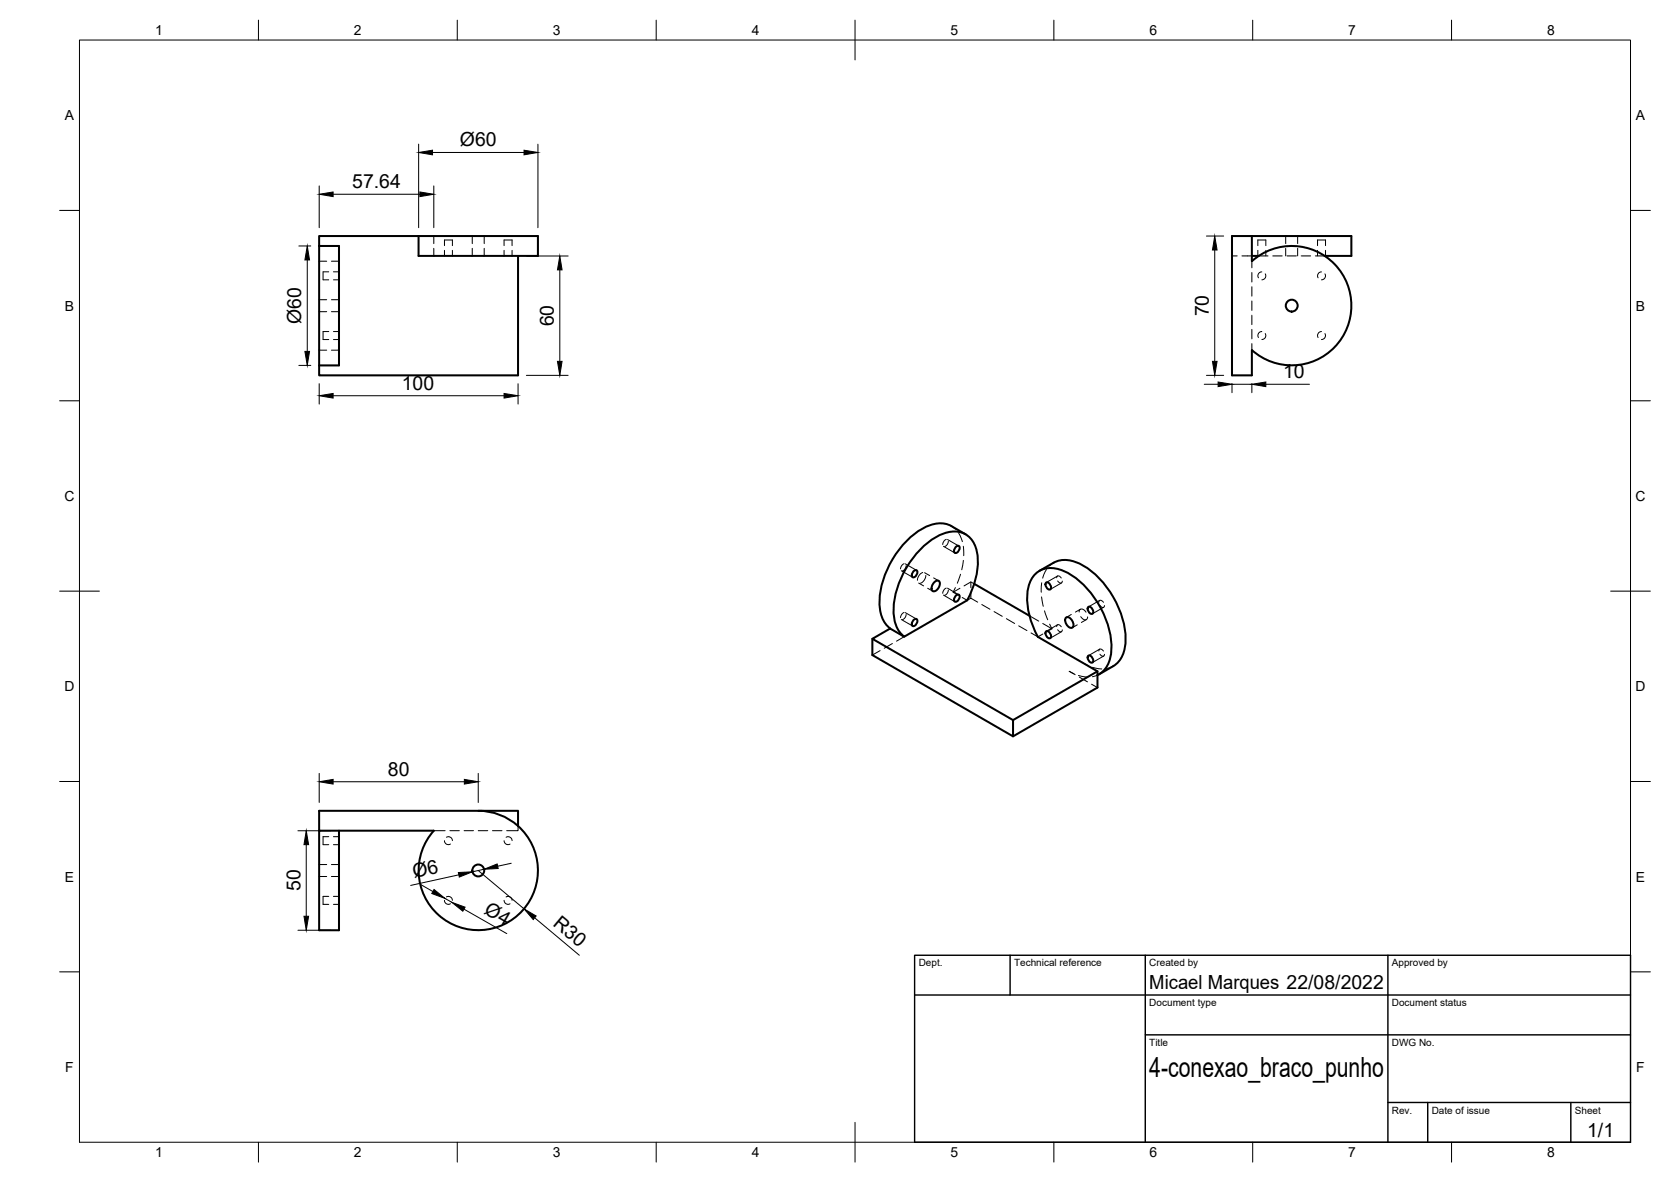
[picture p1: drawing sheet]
<svg xmlns="http://www.w3.org/2000/svg" width="420mm" height="297mm" viewBox="0 0 420 297" stroke-linecap="round" stroke-linejoin="round" font-family="sans-serif">
<!-- layer: Hidden -->
<g fill="none" stroke="#000" stroke-width=".25">
<path d="M109.1 59.3v1.9M118.7 59.3v1.9M121.8 59.3v1.9M323.3 59.3v1.9M326.3 59.3v1.9M80.2 65.6h1.9M80.2 75.3h1.9M80.2 78.3h1.9M82.7 68.3h-1.5v2h1.5M83.3 65.6h1.9M83.3 75.3h1.9M83.3 78.3h1.9"/>
<path d="M83.8 70.3h1.4M83.8 68.3h1.4M109.1 62.4v1.9M111.8 61.7v-1.4h1.9v1.4M111.8 62.9v1.4M113.7 62.9v1.4M118.7 62.4v1.9M121.8 62.4v1.9M126.7 61.7v-1.4h2.1v1.4M126.7 62.9v1.4M128.8 62.9v1.4M309.8 64.3h1.3"/>
<path d="M312.3 64.3h2.5M314.8 65.6v1.7M314.8 68.5v2.4M314.8 72.1v2.3M314.8 75.6v2.4M314.8 79.2v2.4M316.3 61.7v-1.4h2v1.4M316.3 62.9v1.4M316.5 64.3h2.3M317.3 68.3a.98 .98 0 0 0-.9 1.5M318.1 68.8a.99 .99 0 0 1-.8 1.5M318.3 62.9v1.4"/>
<path d="M320 64.3h2.4M323.3 62.4v1.9M323.6 64.3h2.4M326.3 62.4v1.9M327.2 64.3h2.3M330.7 64.3h2.4M331.3 61.7v-1.4h2v1.4M331.3 62.9v1.4M332.3 68.3a.98 .98 0 0 0-.9 1.5M333.1 68.8a1.01 1.01 0 0 1-.8 1.5M333.3 62.9v1.4M80.2 88h1.9"/>
<path d="M82.7 83.3h-1.5v2h1.5M83.3 88h1.9M83.8 85.3h1.4M83.8 83.3h1.4M314.8 82.8v2.4M314.8 86.3v1.7M317.3 83.3a1.01 1.01 0 0 0-.9 1.5M318.1 83.8a.99 .99 0 0 1-.8 1.5M332.3 83.3a1.01 1.01 0 0 0-.9 1.5M333.1 83.8a1.01 1.01 0 0 1-.8 1.5M237.2 137.3l2.9 1.6M237.9 135.5l-.6 .5-.3 .8"/>
<path d="M238.3 135.6l2.8 1.6M238.4 136l-.2 .8-.6 .5M239.2 132.2l1.1 .8M241 133.9l1 2.2M242.2 137.3l.1 2.3M226.6 143.4l2.9 1.7M226.6 155.7l2.9 1.6M227.3 141.7l-.6 .4-.3 .9M227.3 153.9l-.6 .5-.3 .8M227.6 141.7l2.9 1.6M227.6 154l2.9 1.6M227.8 142.2l-.2 .7-.7 .6"/>
<path d="M227.8 154.4l-.2 .8-.7 .5M231 146.5l1.2 .7M232 143.9a2.18 2.18 0 0 0-1.3 1.9M232.5 143.9l1.2 .7M232.8 144.6a2.21 2.21 0 0 1-1.4 2M233.3 147.8l1.2 .8M234.8 145.2l1.2 .8M237.2 149.5l2.9 1.7M237.9 147.8l-.6 .5-.3 .8M238.3 147.8l2.8 1.7M238.4 148.3l-.2 .7-.6 .6M240.2 147.7l-.6 1.1"/>
<path d="M241.4 147.8l-1.8 1 1.3 .7M241.5 144.3l-.8 2.3M241.9 150.1l1.3 .8 .9-.6 1.7 1M242.2 140.8l-.4 2.4M244.1 146.2v1.5M244.1 148.9v1.4M244.9 146.7l-.8-.5-1.7 1M246.9 151.9l2 1.2M250 153.7l2 1.2M253 155.5l2.1 1.2M256.1 157.3l2.1 1.2M258.9 154.8l2.3 1.3"/>
<path d="M259.2 159.1l1.8 .9 1.2-.7M261.9 150l.4 2.4M261.9 146.5l-.1 2.3M262.2 156.7l2.3 1.3M262.6 153.5l.8 2.3M263.1 143.1l-.9 2.2M263.9 156.9l.6 1.1M264.5 158l-1.3 .7M264.9 141.4l-1 .8M265.7 145.2a.53 .53 0 0 1 .5-.5 .53 .53 0 0 1 .5 .4l.1 .2M265.7 157.5a.53 .53 0 0 1 .5-.6 .53 .53 0 0 1 .5 .5l.1 .1M265.9 144.8l-2.8 1.6"/>
<path d="M265.9 157l-2.8 1.7M265.9 146l.1 .1a.58 .58 0 0 0 .5 .4 .58 .58 0 0 0 .6-.4v-.1M265.9 158.2l.1 .1a.58 .58 0 0 0 .5 .5 .58 .58 0 0 0 .6-.4v-.1M266.9 146.5l-2.8 1.6M266.9 158.8l-2.8 1.6M269.4 154.4l-1.3 .8M270.9 157l-1.3 .7M271.3 153.8a.74 .74 0 0 1 .6-.8 .74 .74 0 0 1 .9 .4l.3 .4M271.7 153.1l-1.3 .7M271.7 155a.96 .96 0 0 0 .8 .7 .96 .96 0 0 0 .9-.4l.1-.3M273.2 155.7l-1.3 .7M276.3 151.3a.58 .58 0 0 1 .6-.5 .58 .58 0 0 1 .6 .6"/>
<path d="M276.5 150.9l-2.8 1.6M276.6 152.1v.1a.57 .57 0 0 0 .5 .5 .57 .57 0 0 0 .6-.5M277.5 152.6l-2.8 1.6M221.3 163.5l-1.9 1.1M224.4 161.7l-2.1 1.2M227.4 160l-2 1.1M270 169.3l-1.1-.6 1.4 .9M271.2 169.7l2.3 .4M271.4 170.1l2 1.3M272.4 166.7l1.2 .6M274.5 171.9l1.4 .9M274.7 167.7l2.3 .4"/>
<path d="M275.9 169.7l-1.2 .4M276.3 163.6a.58 .58 0 0 1 .6-.5 .58 .58 0 0 1 .6 .5M276.5 163.1l-2.8 1.7M276.6 164.4a.57 .57 0 0 0 .5 .5 .57 .57 0 0 0 .6-.4v-.1M277.5 164.9l-2.8 1.6M279.9 167.4l-1.7 .6M80.2 217.3h1.9M82.7 210.3h-1.5v2h1.5M83.3 217.3h1.9M83.8 212.3h1.4M83.8 210.3h1.4M109.1 208.8h2.8"/>
<path d="M111.8 211.3a.98 .98 0 0 0 1.5 .8M112.2 210.4a1.01 1.01 0 0 1 1.5 .9M113.1 208.8h2.4M116.7 208.8h2.4M120.2 208.8h2.4M123.8 208.8h2.4M126.7 211.3a1 1 0 0 0 1.5 .8M127.3 210.4a1.01 1.01 0 0 1 1.5 .9M130.3 207.6v1.2h-2.9M80.2 220.3h1.9M82.7 225.3h-1.5v2h1.5M83.3 220.3h1.9"/>
<path d="M83.8 227.3h1.4M83.8 225.3h1.4M111.8 226.3a1 1 0 0 0 1.5 .8M112.2 225.4a1.01 1.01 0 0 1 1.5 .9M126.7 226.3a1 1 0 0 0 1.5 .8M127.3 225.4a1.01 1.01 0 0 1 1.5 .9"/>
</g>
<!-- layer: Visible -->
<g fill="none" stroke="#000" stroke-width=".51">
<path d="M105.2 59.3h30.1v5h-30.1zM105.2 59.3h-25v2.5M314.8 59.3h25v5h-6.7M314.8 59.3h-5v35h5v-6.3M314.8 59.3v6.3M80.2 61.8v32.5h50.1v-30M80.2 61.8h5v30h-5M314.8 64.3h1.7M314.8 65.6a15 15 0 0 1 20.8 .8 15 15 0 0 1 0 20.8 15 15 0 0 1-20.8 .8M240.3 137.5l.8-.3a1.16 1.16 0 0 1-1 1.7 1 1 0 0 1 .2-1.4zM242.8 134.3l-3.6-2.1a8.1 8.1 0 0 0-8.5 1.4 23.3 23.3 0 0 0-9.5 18.5 7.4 7.4 0 0 0 2.6 5.8M227.4 160a8.8 8.8 0 0 1-2.6-8.5 23.1 23.1 0 0 1 11.6-17.1 6.1 6.1 0 0 1 8.3 1.9 13.1 13.1 0 0 1 .4 10l-1.9 4.6-15.8 9.1-3.6-2-4.4 2.5 35.3 20.5"/>
<path d="M229.7 143.6l.8-.3a1.16 1.16 0 0 1-1 1.8 1 1 0 0 1 .2-1.5zM229.7 155.8l.8-.2a1.16 1.16 0 0 1-1 1.7 1 1 0 0 1 .2-1.5zM234.9 146.3a.77 .77 0 0 1 1.4 0 1.95 1.95 0 0 1-1.6 2.3 1.29 1.29 0 0 1 0-2zM240.3 149.7l.8-.2a1.16 1.16 0 0 1-1 1.7 1 1 0 0 1 .2-1.5zM244.9 146.7l14 8.1M260.2 144.4a6.5 6.5 0 0 1 8.1-.5 23.1 23.1 0 0 1 11.2 19.3 7.1 7.1 0 0 1-3.6 6.4v-.9l-14.9-8.7a18.6 18.6 0 0 1-2.3-12.8l.8-2zM263.1 146.4a1.16 1.16 0 0 1 1 1.7 1.16 1.16 0 0 1-1-1.7zM263.1 158.6a1.16 1.16 0 0 1 1 1.8 1.16 1.16 0 0 1-1-1.8zM264.9 141.4l-3.5 2.1M264.9 141.4a7.3 7.3 0 0 1 7.5 .8 23 23 0 0 1 10.6 19.6 6.9 6.9 0 0 1-3.1 5.6l-3.5 2M268 155.2a1.29 1.29 0 0 1 1.7 1 .9 .9 0 0 1 .3 1 .9 .9 0 0 1-.8 .6 1.95 1.95 0 0 1-1.2-2.6zM273.7 152.5a1.16 1.16 0 0 1 1 1.7 1.16 1.16 0 0 1-1-1.7z"/>
<path d="M219.4 160.5v4.1l35.3 20.4 21.2-12.2v-3.1M273.7 164.8a1.16 1.16 0 0 1 1 1.7 1.16 1.16 0 0 1-1-1.7zM275.9 168.7l-21.2 12.3v4M120.3 203.8a15 15 0 0 1 10 3.8M130.3 207.6a15 15 0 0 1 1.1 21.2 15 15 0 0 1-21.1 1.1 15 15 0 0 1-1.2-21.1h-28.9v25h5v-25M130.3 207.6v-3.8h-50.1v5"/>
<circle cx="324.8" cy="76.8" r="1.49"/>
<circle cx="120.3" cy="218.8" r="1.49"/>
</g>
<!-- layer: Border -->
<g fill="none" stroke="#000" stroke-width=".25">
<path d="M20 10.1h390v276.9h-390zM65 5.1v5M115 5.1v5M165 5.1v5M215 5.1v10M265 5.1v5M315 5.1v5M365 5.1v5M15 52.9h5M410 52.9h5M15 100.7h5M410 100.7h5"/>
<path d="M15 148.6h10M405 148.6h10M15 196.4h5M410 196.4h5M15 244.2h5M410 244.2h5M65 287v5M115 287v5M165 287v5M215 282.1v9.9M265 287v5M315 287v5"/>
<path d="M365 287v5"/>
</g>
<!-- layer: TitleBlock -->
<path d="M230 240.1h180v46.9h-180zM230 250h180M254 240.1v9.9M288 240.1v46.9M349 240.1v46.9M288 260.1h122M349 277.1h61M359 277.1v9.9M395 277.1v9.9" fill="none" stroke="#000" stroke-width=".36"/>
<!-- layer: Dimensions -->
<g fill="none" stroke="#000" stroke-width=".25">
<path d="M105.3 36.2v21M108.8 38.3h23M135.3 36.2v21M80.3 46.7v10.5M83.8 48.8h21.8M109.1 46.7v10.5M303.3 59.3h4.4M75.1 61.8h3M77.3 65.3v23M132.4 64.3h10.5M140.8 67.8v23M305.4 62.8v28"/>
<path d="M75.1 91.8h3M80.3 96.4v5.1M83.8 99.4h42.9M130.3 96.4v5.1M132.4 94.3h10.5M302.8 96.6h3.5M303.3 94.3h4.4M309.8 96.4v2.3M309.8 96.6h5M314.8 96.4v2.3M318.3 96.6h10.9M80.3 194.4v7.3"/>
<path d="M83.8 196.5h33M120.2 194.4v7.3M74.9 208.8h8.3M77 212.3v18M115.4 219.8l-12.1 2.7M120.2 218.8l11.6 9.6M121.7 218.4l-2.9 .7M128.5 216.9l-3.4 .8M74.9 233.8h8.3M105.8 222.3l3 1.7M111.9 225.8l1.7 1M116.7 228.5l10.7 6.1"/>
<path d="M134.4 230.6l11.3 9.5"/>
</g>
<g fill="#000" stroke="#000" stroke-width=".25">
<path d="M105.3 38.3l3.5-.6v1.2zM131.8 37.7l3.5 .6-3.5 .6zM80.3 48.8l3.5-.6v1.2zM105.6 48.2l3.5 .6-3.5 .6zM77.3 61.8l.5 3.5h-1.1zM140.8 64.3l.5 3.5h-1.1zM305.4 59.3l.6 3.5h-1.1zM76.7 88.3h1.1l-.5 3.5zM80.3 99.4l3.5-.5v1.1zM126.7 98.9l3.6 .5-3.6 .6zM140.2 90.8h1.1l-.5 3.5zM304.9 90.8h1.1l-.6 3.5z"/>
<path d="M306.3 96l3.5 .6-3.5 .6zM314.8 96.6l3.5-.6v1.2zM80.3 196.5l3.5-.6v1.1zM116.8 195.9l3.4 .6-3.4 .5zM77 208.8l.6 3.5h-1.2zM115.3 219.3l3.5-.2-3.3 1.3zM121.7 218.4l3.3-1.3 .3 1.2zM76.4 230.3h1.2l-.6 3.5zM109.1 223.5l2.8 2.3-3.3-1.3zM113.6 226.8l3.3 1.2-.5 1zM131.8 228.4l3 1.8-.7 .9z"/>
</g>
<text font-size="7" x="289" y="270.6">4-conexao_braco_punho</text>
<g font-size="4.9">
<text x="115.7" y="36.8">Ø60</text>
<text x="88.6" y="47.4">57.64</text>
<text x="75.7" y="81.4" transform="rotate(-90 75.7 81.4)">Ø60</text>
<text x="139.3" y="82" transform="rotate(-90 139.3 82)">60</text>
<text x="304" y="79.5" transform="rotate(-90 304 79.5)">70</text>
<text x="322.6" y="95.1">10</text>
<text x="101" y="98">100</text>
<text x="97.6" y="195">80</text>
<text x="104.1" y="220.8" transform="rotate(-12 104.1 220.8)">Ø6</text>
<text x="75.5" y="224" transform="rotate(-90 75.5 224)">50</text>
<text x="121.5" y="229.5" transform="rotate(30 121.5 229.5)">Ø4</text>
<text x="138.8" y="232.4" transform="rotate(40 138.8 232.4)">R30</text>
<text x="289" y="248.5">Micael Marques 22/08/2022</text>
<text x="399.1" y="285.7">1/1</text>
</g>
<g font-size="3.5">
<text x="39" y="8.8">1</text>
<text x="89" y="8.8">2</text>
<text x="139" y="8.8">3</text>
<text x="189" y="8.8">4</text>
<text x="239" y="8.8">5</text>
<text x="289" y="8.8">6</text>
<text x="339" y="8.8">7</text>
<text x="389" y="8.8">8</text>
<text x="16.3" y="30.2">A</text>
<text x="411.3" y="30.2">A</text>
<text x="16.3" y="78">B</text>
<text x="411.3" y="78">B</text>
<text x="16.2" y="125.9">C</text>
<text x="411.2" y="125.9">C</text>
<text x="16.2" y="173.7">D</text>
<text x="411.2" y="173.7">D</text>
<text x="16.3" y="221.6">E</text>
<text x="411.3" y="221.6">E</text>
<text x="16.4" y="269.4">F</text>
<text x="411.4" y="269.4">F</text>
<text x="39" y="290.8">1</text>
<text x="89" y="290.8">2</text>
<text x="139" y="290.8">3</text>
<text x="189" y="290.8">4</text>
<text x="239" y="290.8">5</text>
<text x="289" y="290.8">6</text>
<text x="339" y="290.8">7</text>
<text x="389" y="290.8">8</text>
</g>
<g font-size="2.5">
<text x="231" y="242.9">Dept.</text>
<text x="255" y="242.9">Technical reference</text>
<text x="289" y="242.9">Created by</text>
<text x="350" y="242.9">Approved by</text>
<text x="289" y="252.8">Document type</text>
<text x="350" y="252.8">Document status</text>
<text x="289" y="262.9">Title</text>
<text x="350" y="262.9">DWG No.</text>
<text x="350" y="279.9">Rev.</text>
<text x="360" y="279.9">Date of issue</text>
<text x="396" y="279.9">Sheet</text>
</g>
</svg>
